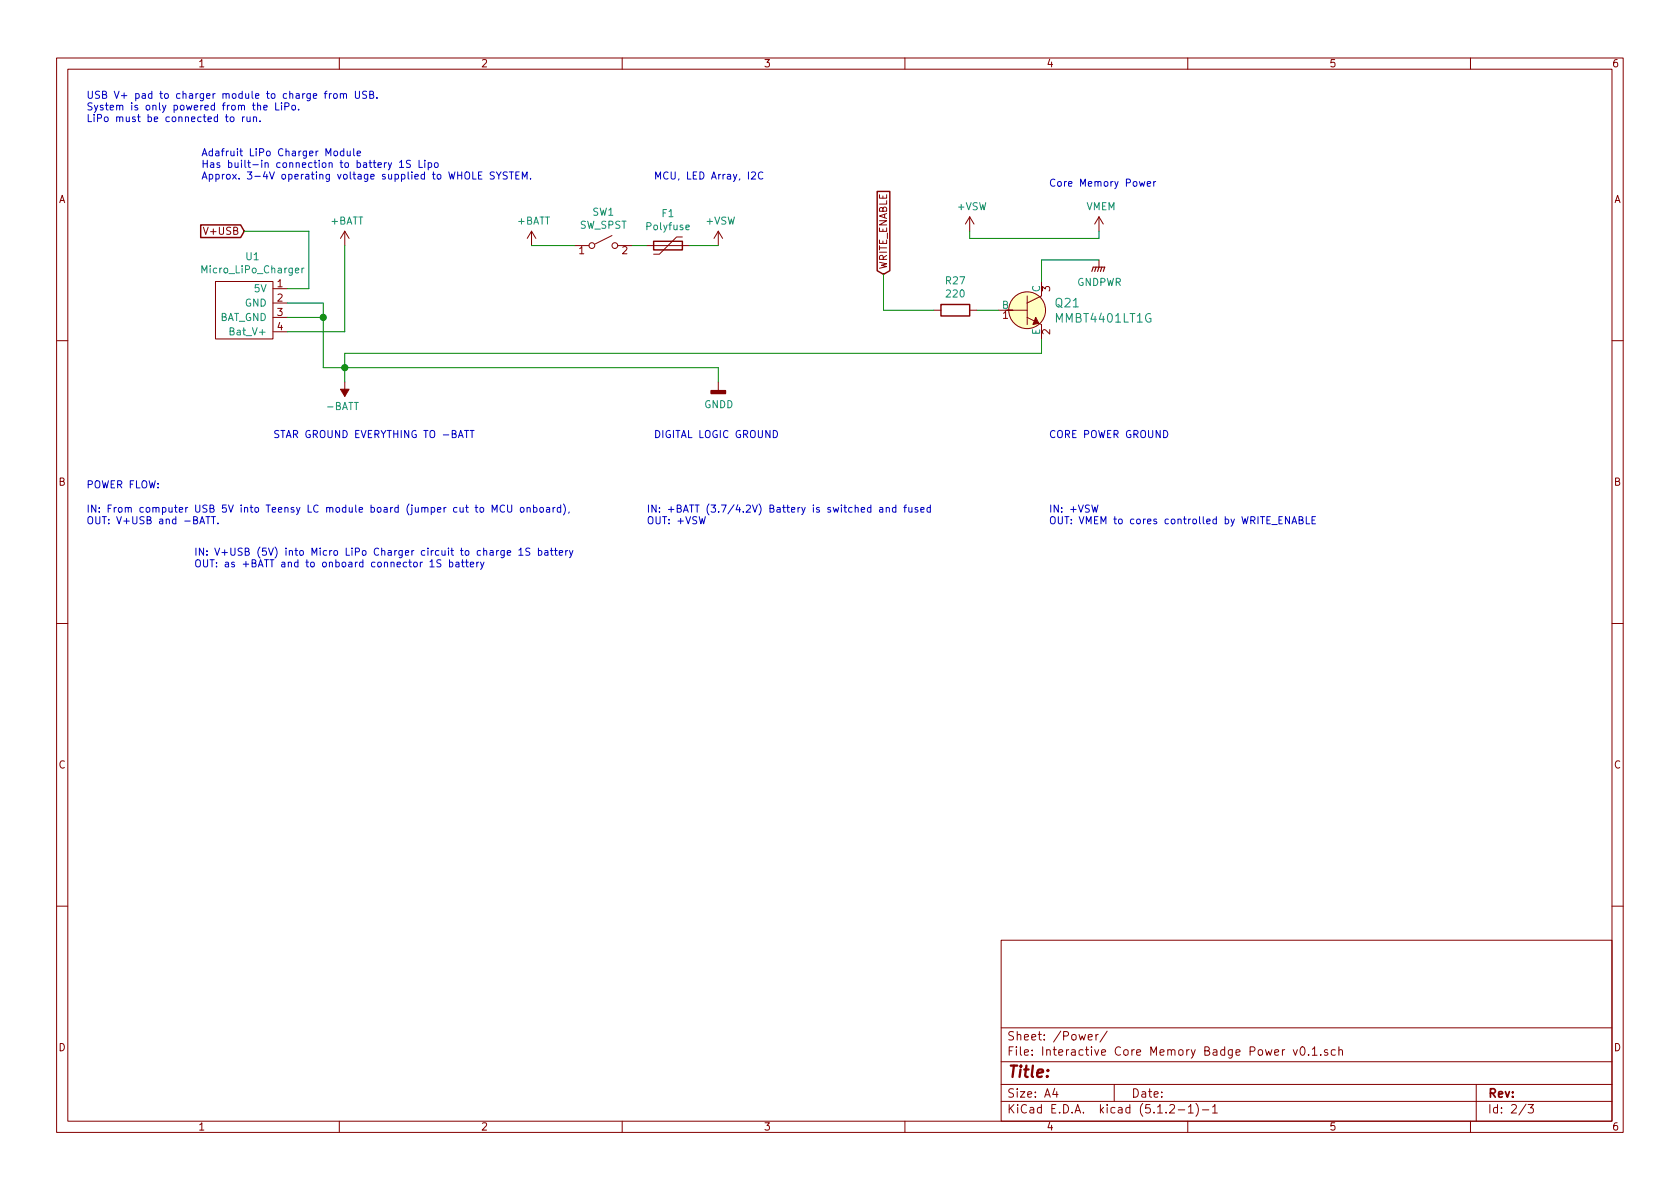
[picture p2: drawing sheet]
EESchema Schematic File Version 4
LIBS:Interactive Core Memory Badge v0.1-cache
EELAYER 29 0
EELAYER END
$Descr A4 11693 8268
encoding utf-8
Sheet 2 3
Title ""
Date ""
Rev ""
Comp ""
Comment1 ""
Comment2 ""
Comment3 ""
Comment4 ""
$EndDescr
$Comp
L power:+BATT #PWR023
U 1 1
P 3700 1700
F 0 "#PWR023" H 3700 1550 50  0001 C CNN
F 1 "+BATT" H 3715 1873 50  0000 C CNN
F 2 "" H 3700 1700 50  0001 C CNN
F 3 "" H 3700 1700 50  0001 C CNN
	1    3700 1700
	1    0    0    -1  
$EndComp
$Comp
L power:VMEM #PWR027
U 1 1
P 7650 1600
F 0 "#PWR027" H 7650 1450 50  0001 C CNN
F 1 "VMEM" H 7665 1773 50  0000 C CNN
F 2 "" H 7650 1600 50  0001 C CNN
F 3 "" H 7650 1600 50  0001 C CNN
	1    7650 1600
	1    0    0    -1  
$EndComp
$Comp
L Device:Polyfuse F1
U 1 1
P 4650 1700
F 0 "F1" V 4425 1700 50  0000 C CNN
F 1 "Polyfuse" V 4516 1700 50  0000 C CNN
F 2 "Fuse:Fuse_0805_2012Metric" H 4700 1500 50  0001 L CNN
F 3 "~" H 4650 1700 50  0001 C CNN
	1    4650 1700
	0    1    1    0   
$EndComp
$Comp
L Switch:SW_SPST SW1
U 1 1
P 4200 1700
F 0 "SW1" H 4200 1935 50  0000 C CNN
F 1 "SW_SPST" H 4200 1844 50  0000 C CNN
F 2 "Digikey:Switch_Slide_JS202011SCQN" H 4200 1700 50  0001 C CNN
F 3 "~" H 4200 1700 50  0001 C CNN
	1    4200 1700
	1    0    0    -1  
$EndComp
Wire Wire Line
	4400 1700 4500 1700
$Comp
L power:+VSW #PWR024
U 1 1
P 5000 1700
F 0 "#PWR024" H 5000 1550 50  0001 C CNN
F 1 "+VSW" H 5015 1873 50  0000 C CNN
F 2 "" H 5000 1700 50  0001 C CNN
F 3 "" H 5000 1700 50  0001 C CNN
	1    5000 1700
	1    0    0    -1  
$EndComp
Text Notes 1400 1250 0    50   ~ 0
Adafruit LiPo Charger Module\nHas built-in connection to battery 1S Lipo\nApprox. 3-4V operating voltage supplied to WHOLE SYSTEM.
Wire Wire Line
	3700 1700 4000 1700
Wire Wire Line
	4800 1700 5000 1700
Text Notes 600  850  0    50   ~ 0
USB V+ pad to charger module to charge from USB.\nSystem is only powered from the LiPo.\nLiPo must be connected to run.
Text GLabel 1700 1600 0    50   Input ~ 0
V+USB
$Comp
L power:GNDD #PWR025
U 1 1
P 5000 2650
F 0 "#PWR025" H 5000 2400 50  0001 C CNN
F 1 "GNDD" H 5004 2495 50  0000 C CNN
F 2 "" H 5000 2650 50  0001 C CNN
F 3 "" H 5000 2650 50  0001 C CNN
	1    5000 2650
	1    0    0    -1  
$EndComp
Wire Wire Line
	5000 2550 2400 2550
$Comp
L CORE_64_LIBRARY:Micro_LiPo_Charger U1
U 1 1
P 1700 2100
F 0 "U1" H 1758 2425 50  0000 C CNN
F 1 "Micro_LiPo_Charger" H 1758 2334 50  0000 C CNN
F 2 "Core_Memory_8x8_Array:Micro_LiPo_Charger" H 1700 2100 50  0001 C CNN
F 3 "" H 1700 2100 50  0001 C CNN
	1    1700 2100
	1    0    0    -1  
$EndComp
Wire Wire Line
	2000 2000 2150 2000
Wire Wire Line
	2000 2100 2250 2100
Wire Wire Line
	2250 2100 2250 2200
Wire Wire Line
	2250 2200 2000 2200
Connection ~ 2250 2200
$Comp
L power:-BATT #PWR022
U 1 1
P 2400 2650
F 0 "#PWR022" H 2400 2500 50  0001 C CNN
F 1 "-BATT" H 2415 2823 50  0000 C CNN
F 2 "" H 2400 2650 50  0001 C CNN
F 3 "" H 2400 2650 50  0001 C CNN
	1    2400 2650
	-1   0    0    1   
$EndComp
$Comp
L power:+BATT #PWR021
U 1 1
P 2400 1700
F 0 "#PWR021" H 2400 1550 50  0001 C CNN
F 1 "+BATT" H 2415 1873 50  0000 C CNN
F 2 "" H 2400 1700 50  0001 C CNN
F 3 "" H 2400 1700 50  0001 C CNN
	1    2400 1700
	1    0    0    -1  
$EndComp
Wire Wire Line
	2000 2300 2400 2300
Wire Wire Line
	2400 2300 2400 1700
Text Notes 1900 3050 0    50   ~ 0
STAR GROUND EVERYTHING TO -BATT
Text GLabel 6150 1900 1    50   Input ~ 0
WRITE_ENABLE
Wire Wire Line
	7650 1650 7650 1600
Text Notes 1350 3950 0    50   ~ 0
IN: V+USB (5V) into Micro LiPo Charger circuit to charge 1S battery\nOUT: as +BATT and to onboard connector 1S battery
Text Notes 600  3400 0    50   ~ 0
POWER FLOW:
Text Notes 600  3650 0    50   ~ 0
IN: From computer USB 5V into Teensy LC module board (jumper cut to MCU onboard),\nOUT: V+USB and -BATT.
Text Notes 7300 3650 0    50   ~ 0
IN: +VSW\nOUT: VMEM to cores controlled by WRITE_ENABLE
Wire Wire Line
	2250 2550 2400 2550
Wire Wire Line
	2400 2550 2400 2650
Wire Wire Line
	1700 1600 2150 1600
Wire Wire Line
	2150 2000 2150 1600
Connection ~ 2400 2550
Wire Wire Line
	5000 2650 5000 2550
Text Notes 4550 3050 0    50   ~ 0
DIGITAL LOGIC GROUND
Text Notes 7300 3050 0    50   ~ 0
CORE POWER GROUND
Wire Wire Line
	7250 2450 7250 2350
Wire Wire Line
	2400 2450 2400 2550
Wire Wire Line
	2250 2200 2250 2550
$Comp
L power:+VSW #PWR026
U 1 1
P 6750 1600
F 0 "#PWR026" H 6750 1450 50  0001 C CNN
F 1 "+VSW" H 6765 1773 50  0000 C CNN
F 2 "" H 6750 1600 50  0001 C CNN
F 3 "" H 6750 1600 50  0001 C CNN
	1    6750 1600
	1    0    0    -1  
$EndComp
Wire Wire Line
	2400 2450 7250 2450
Wire Wire Line
	6750 1600 6750 1650
Wire Wire Line
	6750 1650 7650 1650
Text Notes 4500 3650 0    50   ~ 0
IN: +BATT (3.7/4.2V) Battery is switched and fused\nOUT: +VSW\n
$Comp
L Digikey-Transistors:MMBT4401LT1G Q?
U 1 1
P 7150 2150
AR Path="/5D35C3C6" Ref="Q?"  Part="1" 
AR Path="/5D254AE8/5D35C3C6" Ref="Q21"  Part="1" 
F 0 "Q21" H 7338 2203 60  0000 L CNN
F 1 "MMBT4401LT1G" H 7338 2097 60  0000 L CNN
F 2 "Digikey:SOT-23-3" H 7350 2350 60  0001 L CNN
F 3 "http://www.onsemi.com/pub/Collateral/MMBT4401LT1-D.PDF" H 7350 2450 60  0001 L CNN
F 4 "MMBT4401LT1GOSCT-ND" H 7350 2550 60  0001 L CNN "Digi-Key_PN"
F 5 "MMBT4401LT1G" H 7350 2650 60  0001 L CNN "MPN"
F 6 "Discrete Semiconductor Products" H 7350 2750 60  0001 L CNN "Category"
F 7 "Transistors - Bipolar (BJT) - Single" H 7350 2850 60  0001 L CNN "Family"
F 8 "http://www.onsemi.com/pub/Collateral/MMBT4401LT1-D.PDF" H 7350 2950 60  0001 L CNN "DK_Datasheet_Link"
F 9 "/product-detail/en/on-semiconductor/MMBT4401LT1G/MMBT4401LT1GOSCT-ND/1139819" H 7350 3050 60  0001 L CNN "DK_Detail_Page"
F 10 "TRANS NPN 40V 0.6A SOT23" H 7350 3150 60  0001 L CNN "Description"
F 11 "ON Semiconductor" H 7350 3250 60  0001 L CNN "Manufacturer"
F 12 "Active" H 7350 3350 60  0001 L CNN "Status"
	1    7150 2150
	1    0    0    -1  
$EndComp
Wire Wire Line
	7250 1800 7250 1950
$Comp
L Device:R R?
U 1 1
P 6650 2150
AR Path="/5D35C3CF" Ref="R?"  Part="1" 
AR Path="/5D254AE8/5D35C3CF" Ref="R27"  Part="1" 
F 0 "R27" V 6443 2150 50  0000 C CNN
F 1 "220" V 6534 2150 50  0000 C CNN
F 2 "Resistor_SMD:R_0805_2012Metric" V 6580 2150 50  0001 C CNN
F 3 "~" H 6650 2150 50  0001 C CNN
	1    6650 2150
	0    1    1    0   
$EndComp
Wire Wire Line
	6800 2150 6950 2150
$Comp
L power:GNDPWR #PWR?
U 1 1
P 7650 1800
AR Path="/5D35C3D6" Ref="#PWR?"  Part="1" 
AR Path="/5D254AE8/5D35C3D6" Ref="#PWR028"  Part="1" 
F 0 "#PWR028" H 7650 1600 50  0001 C CNN
F 1 "GNDPWR" H 7654 1646 50  0000 C CNN
F 2 "" H 7650 1750 50  0001 C CNN
F 3 "" H 7650 1750 50  0001 C CNN
	1    7650 1800
	1    0    0    -1  
$EndComp
Wire Wire Line
	7250 1800 7650 1800
Wire Wire Line
	6150 2150 6500 2150
Wire Wire Line
	6150 1900 6150 2150
Text Notes 7300 1300 0    50   ~ 0
Core Memory Power
Text Notes 4550 1250 0    50   ~ 0
MCU, LED Array, I2C
$EndSCHEMATC
